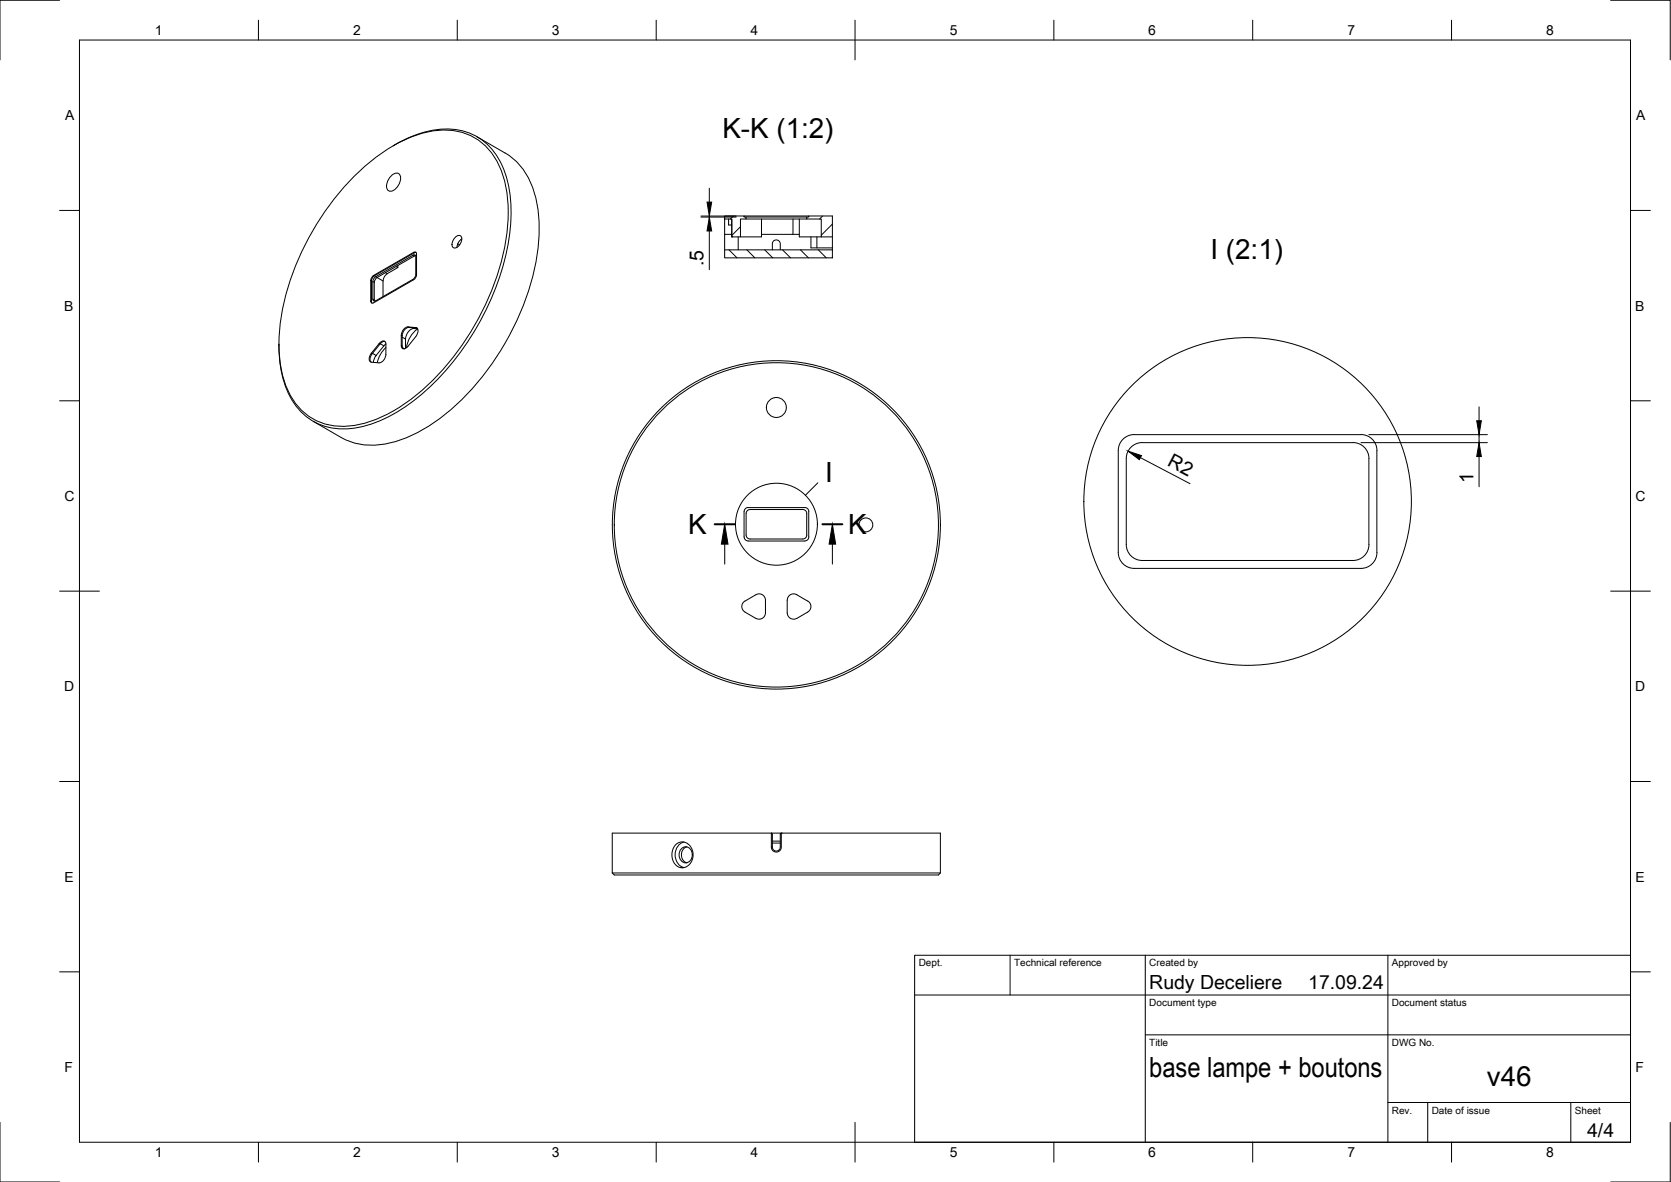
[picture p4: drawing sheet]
<svg xmlns="http://www.w3.org/2000/svg" width="420mm" height="297mm" viewBox="0 0 420 297" stroke-linecap="round" stroke-linejoin="round" font-family="sans-serif">
<!-- layer: Visible -->
<g fill="none" stroke="#000" stroke-width=".25">
<path d="M99.2 36.4a24.4 24.4 0 0 1 16.3-3.7 15.1 15.1 0 0 1 11.4 10.4 39.4 39.4 0 0 1-.3 23.5 67.1 67.1 0 0 1-23.2 34.6 30 30 0 0 1-17 6.6 15 15 0 0 1-14.7-10.9 29.3 29.3 0 0 1-1.6-10M99.2 36.5l-.4 .2M119.9 34.4l7.1 4M127 38.4a17.3 17.3 0 0 1 7.8 11.6 45.4 45.4 0 0 1-2.8 25.7 65.8 65.8 0 0 1-22.6 30.3 28.5 28.5 0 0 1-17.1 5.9 14.7 14.7 0 0 1-6.5-2l-7.1-4M89.5 43.9a40.1 40.1 0 0 1 17.8-10.7 15.1 15.1 0 0 1 16.9 6 26.9 26.9 0 0 1 3.5 16.4 65.1 65.1 0 0 1-17.5 38.6 41.2 41.2 0 0 1-19.6 12.4 15.1 15.1 0 0 1-16.9-6 26.9 26.9 0 0 1-3.5-16.4 65.1 65.1 0 0 1 17.5-38.5zM98.5 44.1a1.26 1.26 0 0 1 1.7-.5 1.26 1.26 0 0 1 .5 1.7 3.3 3.3 0 0 1-2.6 2.8 1.57 1.57 0 0 1-.7-2.5zM114.5 59.6a.9 .9 0 0 1 1.6 0 2.27 2.27 0 0 1-1.9 2.7 1.51 1.51 0 0 1 0-2.3zM182.2 54.3h4.9v.2h.5v.5h-1.4v4.5h-2.2v-4.5h-1.8zM182.2 55v7.8M182.2 58.9h1.8M183.2 55v1.5h.8M184 59.5h.1"/>
<path d="M184 55v4.5M185.6 59.5v3.3M187.1 54.3h16.2M187.6 55h15.2M187.6 54.5h15.2M191.5 55v4.5h-5.3M191.5 58.9h9.5M199.4 55v3.9M201 55v4.5h5.5M203.9 59.5v2.8h5.4M205.4 59.5v2.8M206.5 59.5v-4.5h-3.7v-.5h.5v-.2h6v8.5"/>
<path d="M206.5 59.5h2.8M93.7 70.8v4.4M93.8 75.2l.2 .4h.5M93.9 69.2l-.5 .5-.2 .7v5.3l.2 .4h.5M99.6 67l.4 .2M100 66.7v.5l-2.6 1.6-.9 1-.2 .8v3.9M103.8 70.2l-9.3 5.4M103.9 70.2l.5-.5 .1-.7 .1-4.5-.1-.3-.4-.2-9.6 5.5-.5 .5-.2 .7M104.2 63.5l-10.4 6-.4 1.1 .1 5.6M104.2 64.3l-9.6 5.6-.5 1.1 .1 4.7M104.5 64.2l-.3 .1M104.6 63.4l-.4 .1"/>
<path d="M104.7 63.8v5.3l-.4 1-10.4 6M104.7 63.8l-.2-.4h-.5l-10.1 5.8M116.1 60a2.73 2.73 0 0 0-1.2 2.2M182.2 62.8h27.1v2h-27.1zM194.2 62.8v-1.5a.99 .99 0 0 1 1-1 .99 .99 0 0 1 1 1v1.5M70.1 86.5v.4M94.6 89.3l-.6 1-.1 .7M95.3 86.3l.6-.5a.69 .69 0 0 1 .8 0 .69 .69 0 0 1 .3 .7M95.3 86.3l-1.9 2.4a1.36 1.36 0 0 0 0 2.3l1.9 .2M96.5 86.9l-1.9 2.4M96.8 85.8a1.32 1.32 0 0 0-1.3 .6l-1.9 2.5a1.75 1.75 0 0 0-.3 2.1M97 89.1a2.16 2.16 0 0 1-1.7 2.1"/>
<path d="M97 87.4l-1.5 2-.6 1.7M97 86.5v2.6M97 86.4l-.5 .5M100.9 84.3a2.16 2.16 0 0 1 1.7-2.2l1.9 .2a1.35 1.35 0 0 1 0 2.3l-2.5 2.9a.69 .69 0 0 1-.8 .1 .69 .69 0 0 1-.3-.7v-2.6M101.1 87l.2 .6M102.2 87.4a6.7 6.7 0 0 1 2.8-4.7 2.51 2.51 0 0 0-3 2.5v2.4M102.8 82.3l2 .2M102.8 82.3a2.16 2.16 0 0 0-1.7 2.1v2.6M104.8 82.4l.1 .1M285.2 109.2h57M285.2 109.2a4 4 0 0 0-4 4v25.6a4 4 0 0 0 4 4h57a4 4 0 0 0 4-4M287.2 111.2h53"/>
<path d="M287.2 111.2a4 4 0 0 0-4 4v21.6a4 4 0 0 0 4 4.1h53a4 4 0 0 0 4-4.1M340.2 111.2a4 4 0 0 1 4 4M342.2 109.2a4 4 0 0 1 4 4M344.2 115.2v21.6M346.2 113.2v25.6M187.1 128.6v6.3M187.1 134.9a1.01 1.01 0 0 0 1 1M187.9 128.3l.7-.3h13.3a1.01 1.01 0 0 1 1 1v5.4a1.01 1.01 0 0 1-1.1 1.1h-13.2a1.01 1.01 0 0 1-1-1v-5.5zM188.1 127.6l14.3-.1a.97 .97 0 0 1 .9 1.1l.1 6.3a1.01 1.01 0 0 1-1 1l-14.3 .1M188.1 127.5a1.01 1.01 0 0 0-1 1M190.1 149.5l-2.8 1.5a1.6 1.6 0 0 0 0 2.8l2.8 1.6M190.1 149.4a1.6 1.6 0 0 1 2.4 1.4"/>
<path d="M192.5 150.8v3.2a1.6 1.6 0 0 1-2.4 1.4M200.3 149.5l2.8 1.5a1.6 1.6 0 0 1 0 2.8l-2.8 1.6a1.62 1.62 0 0 1-2.3-1.4l-.1-3.2M200.3 149.4a1.6 1.6 0 0 0-2.3 1.4M153.9 219.4h82.6M169.9 212.3a2.65 2.65 0 0 1 2.9-.4 2.65 2.65 0 0 1 1.5 2.6 2.83 2.83 0 0 1-1 2.8 2.83 2.83 0 0 1-3 .4 3.8 3.8 0 0 1-.4-5.4zM171.2 213.4a1.64 1.64 0 0 1 2-.4 1.64 1.64 0 0 1 .9 1.8 1.69 1.69 0 0 1-1.7 2 1.69 1.69 0 0 1-1.6-2zM172 211.6a3.4 3.4 0 0 0-2.2 3.2 3.4 3.4 0 0 0 2.2 3.2M172.7 212.8a2.16 2.16 0 0 0-1.4 2 2.16 2.16 0 0 0 1.4 2M194 209.4l.2 .2v3.3a.99 .99 0 0 0 1 1 .99 .99 0 0 0 1-1v-3.3l.2-.2v3.5a1.25 1.25 0 0 1-1.2 1.2 1.25 1.25 0 0 1-1.2-1.2zM194 209.4h-40.1v10M194 209.4h2.4M194.2 211.9h2"/>
<path d="M194.2 211.4h2M196.4 209.4h.1M196.4 209.4h40.1v10l-.6 .5h-81.4l-.6-.5"/>
<circle cx="195.2" cy="102.4" r="2.51"/>
<circle cx="195.2" cy="131.9" r="41.3"/>
<circle cx="195.2" cy="131.9" r="40.8"/>
<circle cx="217.7" cy="131.9" r="1.75"/>
<circle cx="313.7" cy="126" r="41.2"/>
</g>
<!-- layer: Visible Narrow -->
<g fill="none" stroke="#000" stroke-width=".25">
<path d="M93.2 75.7l.2 .1M93.2 70.4l.2 .2M93.7 75.2l.4 .2M93.7 70.8l.4 .2M93.9 69.2l.2 .1M94.5 69.5l.3 .2M94.8 69.8l1.5 .8M96.9 68.5l.5 .3M103.8 64.1l.4 .2M104 63.4l.2 .1M115.1 61.3l.5 .2M93.4 88.8l.2 .1"/>
<path d="M93.7 88.8l.9 .5M95.3 86.3l.2 .2M95.6 86.4l.9 .5M100.9 86.9l.2 .1M100.9 84.3l.2 .1M101.1 84.7l.9 .5M101.2 87.3l.5 .4M102.6 82.2l.2 .1M103.7 82.4l.4 .2M104.5 82.3l.3 .2"/>
</g>
<!-- layer: Border -->
<g fill="none" stroke="#000" stroke-width=".25">
<path d="M15 .1h-15v15M20 10.1h390v276.9h-390zM65 5.1v5M115 5.1v5M165 5.1v5M215 5.1v10M265 5.1v5M315 5.1v5M365 5.1v5M405 .1h15v15M15 52.9h5M410 52.9h5"/>
<path d="M15 100.7h5M410 100.7h5M15 148.6h10M405 148.6h10M15 196.4h5M410 196.4h5M15 244.2h5M410 244.2h5M0 282.1v14.9h15M65 287v5M115 287v5M165 287v5"/>
<path d="M215 282.1v9.9M265 287v5M315 287v5M365 287v5M420 282.1v14.9h-15"/>
</g>
<!-- layer: TitleBlock -->
<path d="M230 240.1h180v46.9h-180zM230 250h180M254 240.1v9.9M288 240.1v46.9M349 240.1v46.9M288 260.1h122M349 277.1h61M359 277.1v9.9M395 277.1v9.9" fill="none" stroke="#000" stroke-width=".25"/>
<!-- layer: Detail Boundary -->
<g fill="none" stroke="#000" stroke-width=".25">
<path d="M205.6 121.3l-3.1 3.2"/>
<circle cx="195.2" cy="131.7" r="10.3"/>
</g>
<!-- layer: FD_Dimensions -->
<path d="M176.3 54.3h8.8M176.3 54.6h8.8M178.4 47.3v3.5M178.4 54.3v.3M178.4 58v9.8M286.7 115l12.5 6.5M342.2 111.2h31.8M344.2 109.2h29.8M371.9 102.2v3.5M371.9 109.2v2M371.9 114.7v7.6" fill="none" stroke="#000" stroke-width=".25"/>
<path d="M177.8 50.8h1.1l-.5 3.5zM178.4 54.6l.5 3.4h-1.1zM283.7 113.4l3.3 1.1-.5 1zM371.3 105.7h1.2l-.6 3.5zM371.9 111.2l.6 3.5h-1.2z" fill="#000" stroke="#000" stroke-width=".25"/>
<!-- layer: Hatching -->
<path d="M184.4 54.3l-.8 .7M186.2 57l-2.2 2.2M206.8 54.3l-.7 .7M209.3 56.3l-2.8 2.8M183.3 62.8l2 2M187.8 62.8l2 2M192.3 62.8l2 2M196.8 62.8l2 2M201.3 62.8l2 2M205.8 62.8l2 2" fill="none" stroke="#000" stroke-width=".25"/>
<!-- layer: Section Lines -->
<path d="M179.7 131.7h5M206.8 131.7h5" fill="none" stroke="#000" stroke-width=".51"/>
<path d="M182.2 136.7v5.1M209.3 136.7v5.1" fill="none" stroke="#000" stroke-width=".25"/>
<path d="M182.2 131.7l.8 5h-1.6zM209.3 131.7l.8 5h-1.6z" fill="#000" stroke="#000" stroke-width=".25"/>
<g font-size="7">
<text x="181.7" y="34.6">K-K (1:2)</text>
<text x="304.4" y="65.1">I (2:1)</text>
<text x="207.5" y="121">I</text>
<text x="173.1" y="134.2">K</text>
<text x="213.3" y="134.2">K</text>
<text x="289" y="270.6">base lampe + boutons</text>
<text x="373.8" y="272.9">v46</text>
</g>
<g font-size="4.9">
<text x="176.9" y="66.8" transform="rotate(-90 176.9 66.8)">.5</text>
<text x="293.3" y="116.9" transform="rotate(28 293.3 116.9)">R2</text>
<text x="370.5" y="121.5" transform="rotate(-90 370.5 121.5)">1</text>
<text x="289" y="248.5">Rudy Deceliere</text>
<text x="329" y="248.5">17.09.24</text>
<text x="399.1" y="285.7">4/4</text>
</g>
<g font-size="3.5">
<text x="39" y="8.8">1</text>
<text x="88.8" y="8.8">2</text>
<text x="138.8" y="8.8">3</text>
<text x="188.7" y="8.8">4</text>
<text x="238.8" y="8.8">5</text>
<text x="288.7" y="8.8">6</text>
<text x="338.8" y="8.8">7</text>
<text x="388.8" y="8.8">8</text>
<text x="16.4" y="30.2">A</text>
<text x="411.4" y="30.2">A</text>
<text x="16.2" y="78">B</text>
<text x="411.2" y="78">B</text>
<text x="16.2" y="125.9">C</text>
<text x="411.2" y="125.9">C</text>
<text x="16.2" y="173.7">D</text>
<text x="411.2" y="173.7">D</text>
<text x="16.2" y="221.6">E</text>
<text x="411.2" y="221.6">E</text>
<text x="16.2" y="269.4">F</text>
<text x="411.2" y="269.4">F</text>
<text x="39" y="290.8">1</text>
<text x="88.8" y="290.8">2</text>
<text x="138.8" y="290.8">3</text>
<text x="188.7" y="290.8">4</text>
<text x="238.8" y="290.8">5</text>
<text x="288.7" y="290.8">6</text>
<text x="338.8" y="290.8">7</text>
<text x="388.8" y="290.8">8</text>
</g>
<g font-size="2.5">
<text x="231" y="242.9">Dept.</text>
<text x="255" y="242.9">Technical reference</text>
<text x="289" y="242.9">Created by</text>
<text x="350" y="242.9">Approved by</text>
<text x="289" y="252.8">Document type</text>
<text x="350" y="252.8">Document status</text>
<text x="289" y="262.9">Title</text>
<text x="350" y="262.9">DWG No.</text>
<text x="350" y="279.9">Rev.</text>
<text x="360" y="279.9">Date of issue</text>
<text x="396" y="279.9">Sheet</text>
</g>
</svg>
